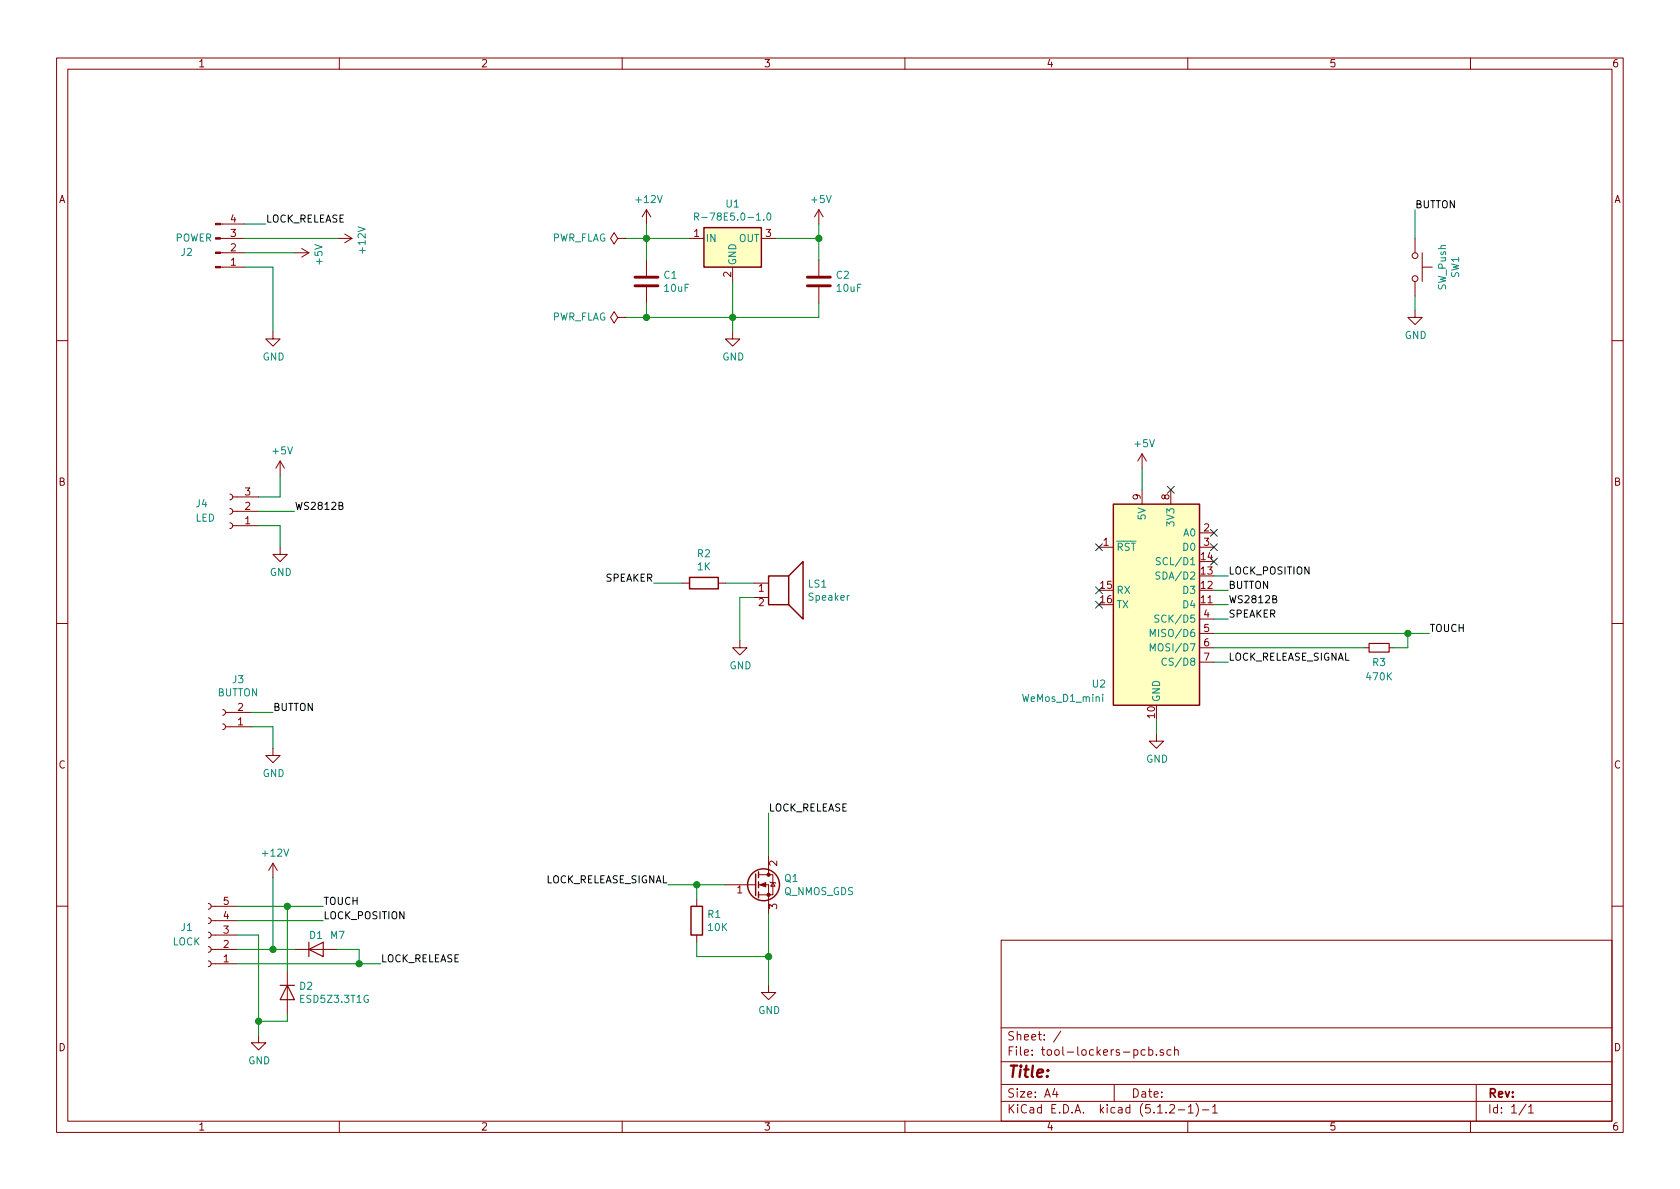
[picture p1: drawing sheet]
EESchema Schematic File Version 4
LIBS:tool-lockers-pcb-cache
EELAYER 29 0
EELAYER END
$Descr A4 11693 8268
encoding utf-8
Sheet 1 1
Title ""
Date ""
Rev ""
Comp ""
Comment1 ""
Comment2 ""
Comment3 ""
Comment4 ""
$EndDescr
$Comp
L MCU_Module:WeMos_D1_mini U2
U 1 1
P 8050 4200
F 0 "U2" H 7650 3650 50  0000 C CNN
F 1 "WeMos_D1_mini" H 7400 3550 50  0000 C CNN
F 2 "Module:WEMOS_D1_mini_light" H 8050 3050 50  0001 C CNN
F 3 "https://wiki.wemos.cc/products:d1:d1_mini#documentation" H 6200 3050 50  0001 C CNN
	1    8050 4200
	1    0    0    -1  
$EndComp
$Comp
L Connector:Conn_01x04_Male J2
U 1 1
P 1500 1750
F 0 "J2" H 1300 1750 50  0000 C CNN
F 1 "POWER" H 1350 1650 50  0000 C CNN
F 2 "Connector_Phoenix_MC:PhoenixContact_MC_1,5_4-G-3.81_1x04_P3.81mm_Horizontal" H 1500 1750 50  0001 C CNN
F 3 "~" H 1500 1750 50  0001 C CNN
	1    1500 1750
	1    0    0    1   
$EndComp
$Comp
L power:GND #PWR02
U 1 1
P 1900 2300
F 0 "#PWR02" H 1900 2050 50  0001 C CNN
F 1 "GND" H 1905 2127 50  0000 C CNN
F 2 "" H 1900 2300 50  0001 C CNN
F 3 "" H 1900 2300 50  0001 C CNN
	1    1900 2300
	1    0    0    -1  
$EndComp
$Comp
L power:+5V #PWR07
U 1 1
P 2050 1750
F 0 "#PWR07" H 2050 1600 50  0001 C CNN
F 1 "+5V" H 2065 1923 50  0000 C CNN
F 2 "" H 2050 1750 50  0001 C CNN
F 3 "" H 2050 1750 50  0001 C CNN
	1    2050 1750
	0    1    1    0   
$EndComp
$Comp
L power:+12V #PWR08
U 1 1
P 2350 1650
F 0 "#PWR08" H 2350 1500 50  0001 C CNN
F 1 "+12V" H 2365 1823 50  0000 C CNN
F 2 "" H 2350 1650 50  0001 C CNN
F 3 "" H 2350 1650 50  0001 C CNN
	1    2350 1650
	0    1    1    0   
$EndComp
$Comp
L Connector:Conn_01x03_Female J4
U 1 1
P 1600 3550
F 0 "J4" H 1750 3500 50  0000 L CNN
F 1 "LED" H 1700 3600 50  0000 L CNN
F 2 "Connector_Phoenix_MC:PhoenixContact_MC_1,5_3-G-3.81_1x03_P3.81mm_Horizontal" H 1600 3550 50  0001 C CNN
F 3 "~" H 1600 3550 50  0001 C CNN
	1    1600 3550
	-1   0    0    1   
$EndComp
$Comp
L power:GND #PWR06
U 1 1
P 1950 3800
F 0 "#PWR06" H 1950 3550 50  0001 C CNN
F 1 "GND" H 1955 3627 50  0000 C CNN
F 2 "" H 1950 3800 50  0001 C CNN
F 3 "" H 1950 3800 50  0001 C CNN
	1    1950 3800
	1    0    0    -1  
$EndComp
$Comp
L power:+5V #PWR05
U 1 1
P 1950 3300
F 0 "#PWR05" H 1950 3150 50  0001 C CNN
F 1 "+5V" H 1965 3473 50  0000 C CNN
F 2 "" H 1950 3300 50  0001 C CNN
F 3 "" H 1950 3300 50  0001 C CNN
	1    1950 3300
	1    0    0    -1  
$EndComp
Wire Wire Line
	1800 3650 1950 3650
Wire Wire Line
	1950 3650 1950 3800
Wire Wire Line
	1800 3450 1950 3450
Wire Wire Line
	1950 3450 1950 3300
Text Label 2050 3550 0    50   ~ 0
WS2812B
Wire Wire Line
	1800 3550 2050 3550
Wire Wire Line
	1700 1850 1900 1850
$Comp
L Connector:Conn_01x05_Female J1
U 1 1
P 1450 6500
F 0 "J1" H 1600 6450 50  0000 C CNN
F 1 "LOCK" H 1600 6550 50  0000 C CNN
F 2 "Connector_Phoenix_MC:PhoenixContact_MC_1,5_5-G-3.81_1x05_P3.81mm_Horizontal" H 1450 6500 50  0001 C CNN
F 3 "~" H 1450 6500 50  0001 C CNN
	1    1450 6500
	-1   0    0    1   
$EndComp
Text Label 2650 6700 0    50   ~ 0
LOCK_RELEASE
Text Label 2250 6400 0    50   ~ 0
LOCK_POSITION
Text Label 2250 6300 0    50   ~ 0
TOUCH
$Comp
L power:GND #PWR01
U 1 1
P 1800 7200
F 0 "#PWR01" H 1800 6950 50  0001 C CNN
F 1 "GND" H 1805 7027 50  0000 C CNN
F 2 "" H 1800 7200 50  0001 C CNN
F 3 "" H 1800 7200 50  0001 C CNN
	1    1800 7200
	1    0    0    -1  
$EndComp
$Comp
L power:+12V #PWR04
U 1 1
P 1900 6100
F 0 "#PWR04" H 1900 5950 50  0001 C CNN
F 1 "+12V" H 1915 6273 50  0000 C CNN
F 2 "" H 1900 6100 50  0001 C CNN
F 3 "" H 1900 6100 50  0001 C CNN
	1    1900 6100
	1    0    0    -1  
$EndComp
Wire Wire Line
	1650 6500 1800 6500
Wire Wire Line
	1800 6500 1800 7100
Wire Wire Line
	1900 6100 1900 6600
Wire Wire Line
	1900 6600 1650 6600
Wire Wire Line
	1650 6700 2500 6700
Wire Wire Line
	1650 6300 2000 6300
NoConn ~ 7650 4100
NoConn ~ 7650 4200
NoConn ~ 7650 3800
NoConn ~ 8150 3400
NoConn ~ 8450 3700
$Comp
L power:GND #PWR015
U 1 1
P 8050 5100
F 0 "#PWR015" H 8050 4850 50  0001 C CNN
F 1 "GND" H 8055 4927 50  0000 C CNN
F 2 "" H 8050 5100 50  0001 C CNN
F 3 "" H 8050 5100 50  0001 C CNN
	1    8050 5100
	1    0    0    -1  
$EndComp
$Comp
L power:+5V #PWR014
U 1 1
P 7950 3250
F 0 "#PWR014" H 7950 3100 50  0001 C CNN
F 1 "+5V" H 7965 3423 50  0000 C CNN
F 2 "" H 7950 3250 50  0001 C CNN
F 3 "" H 7950 3250 50  0001 C CNN
	1    7950 3250
	1    0    0    -1  
$EndComp
Wire Wire Line
	8050 5000 8050 5100
Wire Wire Line
	7950 3250 7950 3400
NoConn ~ 8450 3800
$Comp
L Device:Speaker LS1
U 1 1
P 5450 4050
F 0 "LS1" H 5620 4046 50  0000 L CNN
F 1 "Speaker" H 5620 3955 50  0000 L CNN
F 2 "Buzzer_Beeper:Buzzer_12x9.5RM7.6" H 5450 3850 50  0001 C CNN
F 3 "~" H 5440 4000 50  0001 C CNN
	1    5450 4050
	1    0    0    -1  
$EndComp
Text Label 8550 4200 0    50   ~ 0
WS2812B
Text Label 9950 4400 0    50   ~ 0
TOUCH
Text Label 8550 4000 0    50   ~ 0
LOCK_POSITION
Text Label 8550 4600 0    50   ~ 0
LOCK_RELEASE_SIGNAL
Text Label 4550 4050 2    50   ~ 0
SPEAKER
$Comp
L power:GND #PWR011
U 1 1
P 5150 4450
F 0 "#PWR011" H 5150 4200 50  0001 C CNN
F 1 "GND" H 5155 4277 50  0000 C CNN
F 2 "" H 5150 4450 50  0001 C CNN
F 3 "" H 5150 4450 50  0001 C CNN
	1    5150 4450
	1    0    0    -1  
$EndComp
$Comp
L Device:R R2
U 1 1
P 4900 4050
F 0 "R2" V 4693 4050 50  0000 C CNN
F 1 "1K" V 4784 4050 50  0000 C CNN
F 2 "Resistor_SMD:R_0603_1608Metric" V 4830 4050 50  0001 C CNN
F 3 "~" H 4900 4050 50  0001 C CNN
	1    4900 4050
	0    1    1    0   
$EndComp
Wire Wire Line
	4550 4050 4750 4050
Wire Wire Line
	5050 4050 5250 4050
Wire Wire Line
	5150 4450 5150 4150
Wire Wire Line
	5150 4150 5250 4150
Text Label 8550 4300 0    50   ~ 0
SPEAKER
Text Label 5350 5650 0    50   ~ 0
LOCK_RELEASE
$Comp
L Device:R R1
U 1 1
P 4850 6400
F 0 "R1" H 4920 6446 50  0000 L CNN
F 1 "10K" H 4920 6355 50  0000 L CNN
F 2 "Resistor_SMD:R_0603_1608Metric" V 4780 6400 50  0001 C CNN
F 3 "~" H 4850 6400 50  0001 C CNN
	1    4850 6400
	1    0    0    -1  
$EndComp
Text Label 4650 6150 2    50   ~ 0
LOCK_RELEASE_SIGNAL
Wire Wire Line
	4650 6150 4850 6150
Wire Wire Line
	4850 6250 4850 6150
Connection ~ 4850 6150
Wire Wire Line
	4850 6150 5050 6150
$Comp
L power:GND #PWR012
U 1 1
P 5350 6850
F 0 "#PWR012" H 5350 6600 50  0001 C CNN
F 1 "GND" H 5355 6677 50  0000 C CNN
F 2 "" H 5350 6850 50  0001 C CNN
F 3 "" H 5350 6850 50  0001 C CNN
	1    5350 6850
	1    0    0    -1  
$EndComp
Wire Wire Line
	5350 6350 5350 6650
Wire Wire Line
	5350 5650 5350 5950
Wire Wire Line
	4850 6550 4850 6650
Wire Wire Line
	4850 6650 5350 6650
Connection ~ 5350 6650
Wire Wire Line
	5350 6650 5350 6850
$Comp
L power:+12V #PWR09
U 1 1
P 4500 1550
F 0 "#PWR09" H 4500 1400 50  0001 C CNN
F 1 "+12V" H 4515 1723 50  0000 C CNN
F 2 "" H 4500 1550 50  0001 C CNN
F 3 "" H 4500 1550 50  0001 C CNN
	1    4500 1550
	1    0    0    -1  
$EndComp
$Comp
L power:GND #PWR010
U 1 1
P 5100 2300
F 0 "#PWR010" H 5100 2050 50  0001 C CNN
F 1 "GND" H 5105 2127 50  0000 C CNN
F 2 "" H 5100 2300 50  0001 C CNN
F 3 "" H 5100 2300 50  0001 C CNN
	1    5100 2300
	1    0    0    -1  
$EndComp
$Comp
L Device:C C1
U 1 1
P 4500 1950
F 0 "C1" H 4615 1996 50  0000 L CNN
F 1 "10uF" H 4615 1905 50  0000 L CNN
F 2 "Capacitor_SMD:C_0805_2012Metric" H 4538 1800 50  0001 C CNN
F 3 "~" H 4500 1950 50  0001 C CNN
	1    4500 1950
	1    0    0    -1  
$EndComp
$Comp
L Device:C C2
U 1 1
P 5700 1950
F 0 "C2" H 5815 1996 50  0000 L CNN
F 1 "10uF" H 5815 1905 50  0000 L CNN
F 2 "Capacitor_SMD:C_0805_2012Metric" H 5738 1800 50  0001 C CNN
F 3 "~" H 5700 1950 50  0001 C CNN
	1    5700 1950
	1    0    0    -1  
$EndComp
$Comp
L power:+5V #PWR013
U 1 1
P 5700 1550
F 0 "#PWR013" H 5700 1400 50  0001 C CNN
F 1 "+5V" H 5715 1723 50  0000 C CNN
F 2 "" H 5700 1550 50  0001 C CNN
F 3 "" H 5700 1550 50  0001 C CNN
	1    5700 1550
	1    0    0    -1  
$EndComp
Wire Wire Line
	5100 1950 5100 2200
Wire Wire Line
	4500 2100 4500 2200
Wire Wire Line
	4500 2200 5100 2200
Connection ~ 5100 2200
Wire Wire Line
	5100 2200 5100 2300
Wire Wire Line
	5700 2100 5700 2200
Wire Wire Line
	5700 2200 5100 2200
Wire Wire Line
	4500 1800 4500 1650
Wire Wire Line
	4800 1650 4500 1650
Connection ~ 4500 1650
Wire Wire Line
	4500 1650 4500 1550
Wire Wire Line
	5400 1650 5700 1650
Wire Wire Line
	5700 1650 5700 1550
Wire Wire Line
	5700 1800 5700 1650
Connection ~ 5700 1650
Text Label 1850 1550 0    50   ~ 0
LOCK_RELEASE
Wire Wire Line
	1700 1550 1850 1550
Wire Wire Line
	8450 4400 9800 4400
$Comp
L Device:R_Small R3
U 1 1
P 9600 4500
F 0 "R3" V 9700 4500 50  0000 C CNN
F 1 "470K" V 9800 4500 50  0000 C CNN
F 2 "Resistor_SMD:R_0603_1608Metric" H 9600 4500 50  0001 C CNN
F 3 "~" H 9600 4500 50  0001 C CNN
	1    9600 4500
	0    1    1    0   
$EndComp
Wire Wire Line
	9700 4500 9800 4500
Wire Wire Line
	9800 4500 9800 4400
Connection ~ 9800 4400
Wire Wire Line
	9800 4400 9950 4400
Wire Wire Line
	8450 4600 8550 4600
Wire Wire Line
	8450 4000 8550 4000
Wire Wire Line
	8450 4100 8550 4100
$Comp
L Switch:SW_Push SW1
U 1 1
P 9850 1850
F 0 "SW1" H 9850 2135 50  0000 C CNN
F 1 "SW_Push" H 9850 2044 50  0000 C CNN
F 2 "timhawes:CK_D6_PUSH_BUTTON" H 9850 2050 50  0001 C CNN
F 3 "~" H 9850 2050 50  0001 C CNN
	1    9850 1850
	0    1    1    0   
$EndComp
Text Label 9850 1450 0    50   ~ 0
BUTTON
Wire Wire Line
	9850 1650 9850 1450
$Comp
L power:GND #PWR016
U 1 1
P 9850 2150
F 0 "#PWR016" H 9850 1900 50  0001 C CNN
F 1 "GND" H 9855 1977 50  0000 C CNN
F 2 "" H 9850 2150 50  0001 C CNN
F 3 "" H 9850 2150 50  0001 C CNN
	1    9850 2150
	1    0    0    -1  
$EndComp
Wire Wire Line
	9850 2050 9850 2150
Wire Wire Line
	1650 6400 2250 6400
$Comp
L Connector:Conn_01x02_Female J3
U 1 1
P 1550 5050
F 0 "J3" H 1442 4725 50  0000 C CNN
F 1 "BUTTON" H 1442 4816 50  0000 C CNN
F 2 "Connector_Phoenix_MC:PhoenixContact_MC_1,5_2-G-3.81_1x02_P3.81mm_Horizontal" H 1550 5050 50  0001 C CNN
F 3 "~" H 1550 5050 50  0001 C CNN
	1    1550 5050
	-1   0    0    1   
$EndComp
$Comp
L power:GND #PWR03
U 1 1
P 1900 5200
F 0 "#PWR03" H 1900 4950 50  0001 C CNN
F 1 "GND" H 1905 5027 50  0000 C CNN
F 2 "" H 1900 5200 50  0001 C CNN
F 3 "" H 1900 5200 50  0001 C CNN
	1    1900 5200
	1    0    0    -1  
$EndComp
Text Label 1900 4950 0    50   ~ 0
BUTTON
Wire Wire Line
	1750 4950 1900 4950
Wire Wire Line
	1750 5050 1900 5050
Wire Wire Line
	1900 5050 1900 5200
Text Label 8550 4100 0    50   ~ 0
BUTTON
Wire Wire Line
	8450 4200 8550 4200
Wire Wire Line
	8550 4300 8450 4300
Wire Wire Line
	1900 1850 1900 2300
Wire Wire Line
	1700 1750 2050 1750
Wire Wire Line
	1700 1650 2350 1650
NoConn ~ 8450 3900
Wire Wire Line
	4350 1650 4500 1650
Wire Wire Line
	4500 2200 4350 2200
Connection ~ 4500 2200
$Comp
L power:PWR_FLAG #FLG0101
U 1 1
P 4350 1650
F 0 "#FLG0101" H 4350 1725 50  0001 C CNN
F 1 "PWR_FLAG" V 4350 1777 50  0000 L CNN
F 2 "" H 4350 1650 50  0001 C CNN
F 3 "~" H 4350 1650 50  0001 C CNN
	1    4350 1650
	0    -1   -1   0   
$EndComp
$Comp
L power:PWR_FLAG #FLG0102
U 1 1
P 4350 2200
F 0 "#FLG0102" H 4350 2275 50  0001 C CNN
F 1 "PWR_FLAG" V 4350 2327 50  0000 L CNN
F 2 "" H 4350 2200 50  0001 C CNN
F 3 "~" H 4350 2200 50  0001 C CNN
	1    4350 2200
	0    -1   -1   0   
$EndComp
$Comp
L Regulator_Switching:R-78E5.0-1.0 U1
U 1 1
P 5100 1650
F 0 "U1" H 5100 1892 50  0000 C CNN
F 1 "R-78E5.0-1.0" H 5100 1801 50  0000 C CNN
F 2 "Converter_DCDC:Converter_DCDC_RECOM_R-78E-0.5_THT" H 5150 1400 50  0001 L CIN
F 3 "https://www.recom-power.com/pdf/Innoline/R-78Exx-1.0.pdf" H 5100 1650 50  0001 C CNN
	1    5100 1650
	1    0    0    -1  
$EndComp
$Comp
L Device:D D1
U 1 1
P 2200 6600
F 0 "D1" H 2200 6700 50  0000 C CNN
F 1 "M7" H 2350 6700 50  0000 C CNN
F 2 "Diode_SMD:D_SMA" H 2200 6600 50  0001 C CNN
F 3 "~" H 2200 6600 50  0001 C CNN
	1    2200 6600
	1    0    0    -1  
$EndComp
Wire Wire Line
	1900 6600 2050 6600
Connection ~ 1900 6600
Wire Wire Line
	2350 6600 2500 6600
Wire Wire Line
	2500 6600 2500 6700
Connection ~ 2500 6700
Wire Wire Line
	2500 6700 2650 6700
$Comp
L Device:D D2
U 1 1
P 2000 6900
F 0 "D2" V 1954 6979 50  0000 L CNN
F 1 "ESD5Z3.3T1G" V 2045 6979 50  0000 L CNN
F 2 "Diode_SMD:D_SOD-523" H 2000 6900 50  0001 C CNN
F 3 "~" H 2000 6900 50  0001 C CNN
	1    2000 6900
	0    1    1    0   
$EndComp
Wire Wire Line
	2000 7050 2000 7100
Wire Wire Line
	2000 7100 1800 7100
Connection ~ 1800 7100
Wire Wire Line
	1800 7100 1800 7200
Wire Wire Line
	2000 6750 2000 6300
Connection ~ 2000 6300
Wire Wire Line
	2000 6300 2250 6300
Wire Wire Line
	8450 4500 9500 4500
$Comp
L Device:Q_NMOS_GDS Q1
U 1 1
P 5250 6150
F 0 "Q1" H 5456 6196 50  0000 L CNN
F 1 "Q_NMOS_GDS" H 5456 6105 50  0000 L CNN
F 2 "Package_TO_SOT_SMD:TO-252-3_TabPin2" H 5450 6250 50  0001 C CNN
F 3 "~" H 5250 6150 50  0001 C CNN
	1    5250 6150
	1    0    0    -1  
$EndComp
$EndSCHEMATC
